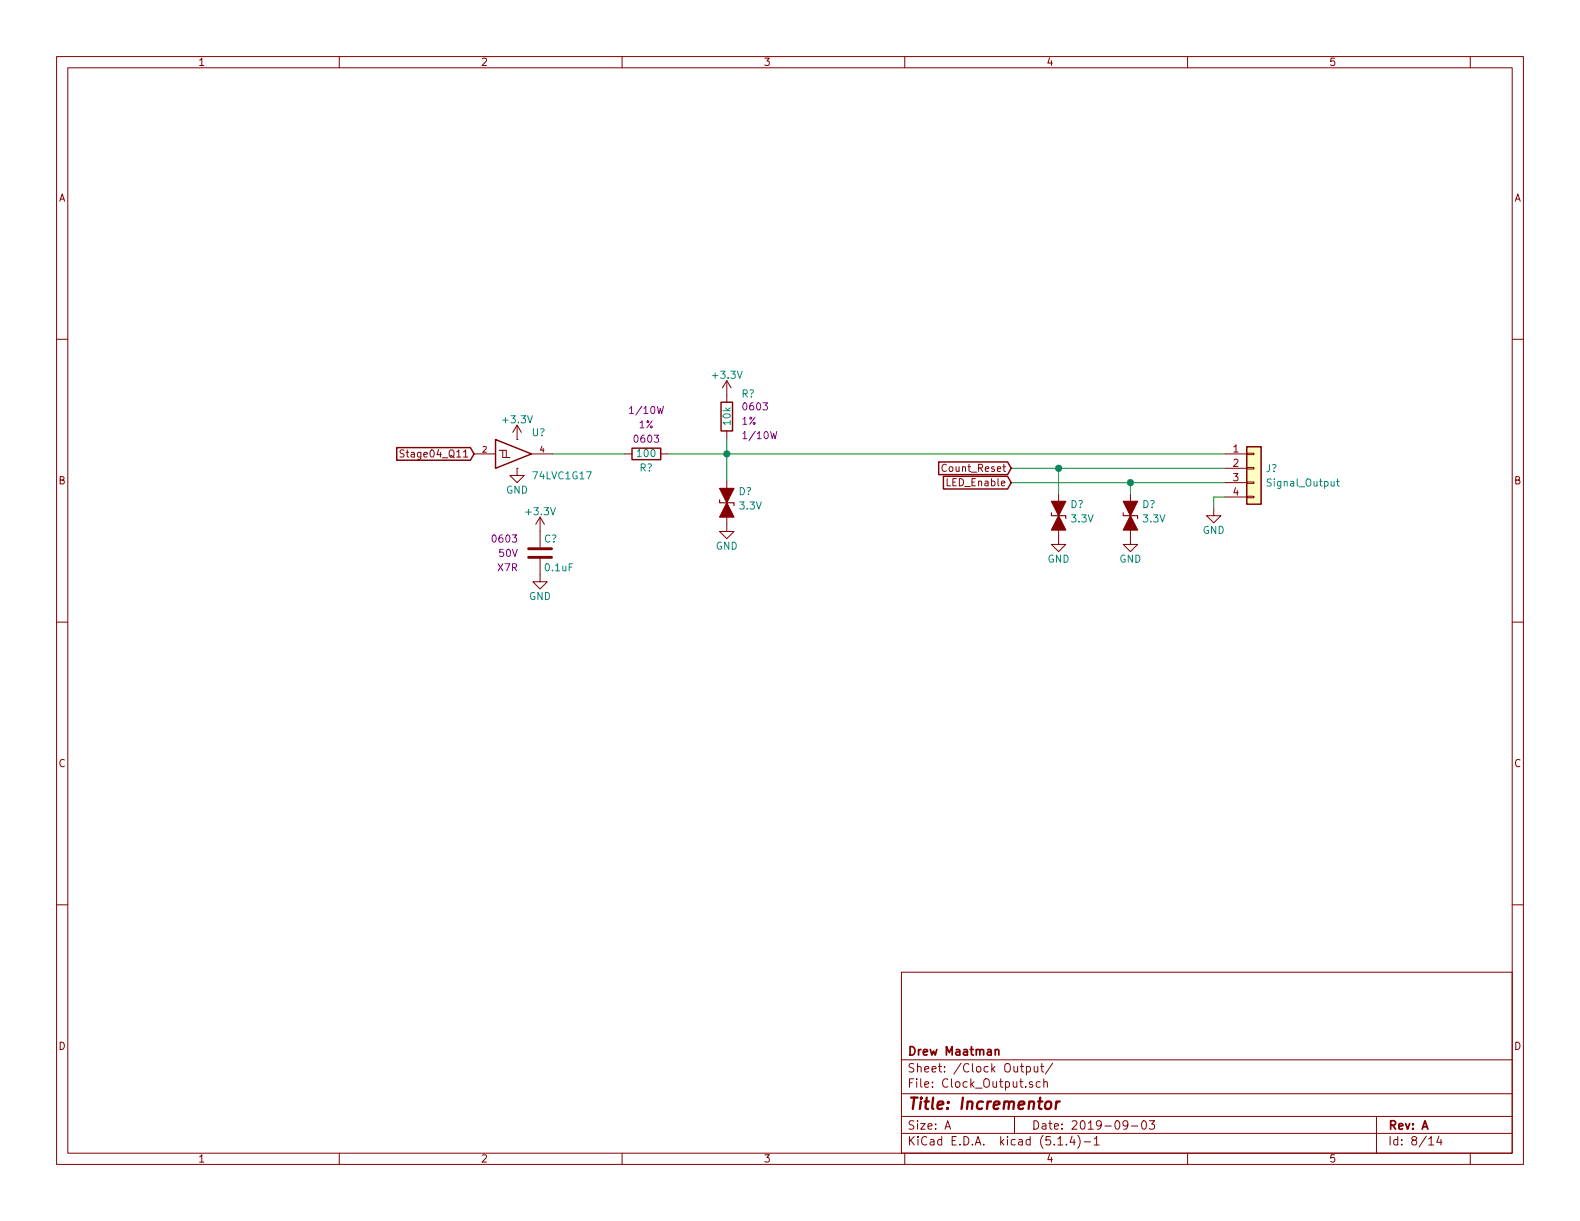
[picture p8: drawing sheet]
EESchema Schematic File Version 4
LIBS:Ultimate_Counter-cache
EELAYER 30 0
EELAYER END
$Descr A 11000 8500
encoding utf-8
Sheet 8 14
Title "Incrementor"
Date "2019-09-03"
Rev "A"
Comp "Drew Maatman"
Comment1 ""
Comment2 ""
Comment3 ""
Comment4 ""
$EndDescr
$Comp
L power:GND #PWR?
U 1 1
P 8450 3540
AR Path="/5D73A07C/5D7655C5" Ref="#PWR?"  Part="1" 
AR Path="/5D7790AC/5D7655C5" Ref="#PWR?"  Part="1" 
F 0 "#PWR?" H 8450 3290 50  0001 C CNN
F 1 "GND" H 8450 3390 50  0000 C CNN
F 2 "" H 8450 3540 50  0001 C CNN
F 3 "" H 8450 3540 50  0001 C CNN
	1    8450 3540
	-1   0    0    -1  
$EndComp
Wire Wire Line
	8450 3540 8450 3460
Wire Wire Line
	8450 3460 8530 3460
$Comp
L Custom_Library:R_Custom R?
U 1 1
P 4500 3160
AR Path="/5D73A07C/5D7655D1" Ref="R?"  Part="1" 
AR Path="/5D7790AC/5D7655D1" Ref="R?"  Part="1" 
F 0 "R?" V 4400 3160 50  0000 C CNN
F 1 "100" V 4500 3160 50  0000 C CNN
F 2 "Resistors_SMD:R_0603" H 4500 3160 50  0001 C CNN
F 3 "" H 4500 3160 50  0001 C CNN
F 4 "0603" V 4600 3160 50  0000 C CNN "display_footprint"
F 5 "1%" V 4700 3160 50  0000 C CNN "Tolerance"
F 6 "1/10W" V 4800 3160 50  0000 C CNN "Wattage"
F 7 "RMCF0603FT100RCT-ND" H 4800 3560 60  0001 C CNN "Digi-Key PN"
	1    4500 3160
	0    -1   -1   0   
$EndComp
$Comp
L Custom_Library:R_Custom R?
U 1 1
P 5060 2900
AR Path="/5D6B2673/5D7655DB" Ref="R?"  Part="1" 
AR Path="/5D73A07C/5D7655DB" Ref="R?"  Part="1" 
AR Path="/5D7790AC/5D7655DB" Ref="R?"  Part="1" 
F 0 "R?" H 5160 3060 50  0000 L CNN
F 1 "10k" V 5060 2830 50  0000 L CNN
F 2 "Resistors_SMD:R_0603" H 5060 2900 50  0001 C CNN
F 3 "" H 5060 2900 50  0001 C CNN
F 4 "0603" H 5160 2970 50  0000 L CNN "display_footprint"
F 5 "1%" H 5160 2870 50  0000 L CNN "Tolerance"
F 6 "1/10W" H 5160 2770 50  0000 L CNN "Wattage"
F 7 "RMCF0603FT10K0CT-ND" H 5360 3300 60  0001 C CNN "Digi-Key PN"
	1    5060 2900
	1    0    0    -1  
$EndComp
Wire Wire Line
	5060 3050 5060 3160
Wire Wire Line
	5060 3160 4650 3160
$Comp
L power:+3.3V #PWR?
U 1 1
P 5060 2750
AR Path="/5D73A07C/5D7655E3" Ref="#PWR?"  Part="1" 
AR Path="/5D7790AC/5D7655E3" Ref="#PWR?"  Part="1" 
F 0 "#PWR?" H 5060 2600 50  0001 C CNN
F 1 "+3.3V" H 5060 2890 50  0000 C CNN
F 2 "" H 5060 2750 50  0001 C CNN
F 3 "" H 5060 2750 50  0001 C CNN
	1    5060 2750
	1    0    0    -1  
$EndComp
$Comp
L Device:D_TVS_ALT D?
U 1 1
P 5060 3500
AR Path="/5D73A07C/5D7655EA" Ref="D?"  Part="1" 
AR Path="/5D7790AC/5D7655EA" Ref="D?"  Part="1" 
F 0 "D?" V 4980 3580 50  0000 L CNN
F 1 "3.3V" V 5080 3580 50  0000 L CNN
F 2 "Diodes_SMD:D_SOD-323" H 5060 3500 50  0001 C CNN
F 3 "~" H 5060 3500 50  0001 C CNN
F 4 "CDSOD323-T03SCT-ND" H 5060 3500 50  0001 C CNN "Digi-Key PN"
	1    5060 3500
	0    1    1    0   
$EndComp
$Comp
L power:GND #PWR?
U 1 1
P 5060 3650
AR Path="/5D73A07C/5D7655F0" Ref="#PWR?"  Part="1" 
AR Path="/5D7790AC/5D7655F0" Ref="#PWR?"  Part="1" 
F 0 "#PWR?" H 5060 3400 50  0001 C CNN
F 1 "GND" H 5060 3500 50  0000 C CNN
F 2 "" H 5060 3650 50  0001 C CNN
F 3 "" H 5060 3650 50  0001 C CNN
	1    5060 3650
	1    0    0    -1  
$EndComp
Wire Wire Line
	5060 3350 5060 3160
Connection ~ 5060 3160
$Comp
L Custom_Library:74LVC1G17_Power U?
U 1 1
P 3600 3160
AR Path="/5D73A07C/5D7655F9" Ref="U?"  Part="1" 
AR Path="/5D7790AC/5D7655F9" Ref="U?"  Part="1" 
F 0 "U?" H 3700 3310 50  0000 L CNN
F 1 "74LVC1G17" H 3700 3010 50  0000 L CNN
F 2 "TO_SOT_Packages_SMD:SOT-353_SC-70-5" H 3600 3160 50  0001 C CNN
F 3 "http://www.ti.com/lit/sg/scyt129e/scyt129e.pdf" H 3700 3310 50  0001 C CNN
F 4 "296-11934-1-ND" H 3600 3160 50  0001 C CNN "Digi-Key PN"
	1    3600 3160
	1    0    0    -1  
$EndComp
$Comp
L power:GND #PWR?
U 1 1
P 3600 3260
AR Path="/5D73A07C/5D76560B" Ref="#PWR?"  Part="1" 
AR Path="/5D7790AC/5D76560B" Ref="#PWR?"  Part="1" 
F 0 "#PWR?" H 3600 3010 50  0001 C CNN
F 1 "GND" H 3600 3110 50  0000 C CNN
F 2 "" H 3600 3260 50  0001 C CNN
F 3 "" H 3600 3260 50  0001 C CNN
	1    3600 3260
	1    0    0    -1  
$EndComp
$Comp
L power:+3.3V #PWR?
U 1 1
P 3600 3060
AR Path="/5D73A07C/5D765611" Ref="#PWR?"  Part="1" 
AR Path="/5D7790AC/5D765611" Ref="#PWR?"  Part="1" 
F 0 "#PWR?" H 3600 2910 50  0001 C CNN
F 1 "+3.3V" H 3600 3200 50  0000 C CNN
F 2 "" H 3600 3060 50  0001 C CNN
F 3 "" H 3600 3060 50  0001 C CNN
	1    3600 3060
	1    0    0    -1  
$EndComp
$Comp
L Custom_Library:C_Custom C?
U 1 1
P 3760 3850
AR Path="/5D6B2673/5D76561B" Ref="C?"  Part="1" 
AR Path="/5D73A07C/5D76561B" Ref="C?"  Part="1" 
AR Path="/5D7790AC/5D76561B" Ref="C?"  Part="1" 
F 0 "C?" H 3785 3950 50  0000 L CNN
F 1 "0.1uF" H 3785 3750 50  0000 L CNN
F 2 "Capacitors_SMD:C_0603" H 3798 3700 50  0001 C CNN
F 3 "" H 3785 3950 50  0001 C CNN
F 4 "0603" H 3610 3950 50  0000 R CNN "display_footprint"
F 5 "50V" H 3610 3850 50  0000 R CNN "Voltage"
F 6 "X7R" H 3610 3750 50  0000 R CNN "Dielectric"
F 7 "311-1344-1-ND" H 4185 4350 60  0001 C CNN "Digi-Key PN"
	1    3760 3850
	1    0    0    -1  
$EndComp
$Comp
L power:GND #PWR?
U 1 1
P 3760 4000
AR Path="/5D6B2673/5D765621" Ref="#PWR?"  Part="1" 
AR Path="/5D73A07C/5D765621" Ref="#PWR?"  Part="1" 
AR Path="/5D7790AC/5D765621" Ref="#PWR?"  Part="1" 
F 0 "#PWR?" H 3760 3750 50  0001 C CNN
F 1 "GND" H 3760 3850 50  0000 C CNN
F 2 "" H 3760 4000 50  0001 C CNN
F 3 "" H 3760 4000 50  0001 C CNN
	1    3760 4000
	1    0    0    -1  
$EndComp
$Comp
L power:+3.3V #PWR?
U 1 1
P 3760 3700
AR Path="/5D6B2673/5D765627" Ref="#PWR?"  Part="1" 
AR Path="/5D73A07C/5D765627" Ref="#PWR?"  Part="1" 
AR Path="/5D7790AC/5D765627" Ref="#PWR?"  Part="1" 
F 0 "#PWR?" H 3760 3550 50  0001 C CNN
F 1 "+3.3V" H 3760 3840 50  0000 C CNN
F 2 "" H 3760 3700 50  0001 C CNN
F 3 "" H 3760 3700 50  0001 C CNN
	1    3760 3700
	1    0    0    -1  
$EndComp
Wire Wire Line
	3850 3160 4350 3160
Text GLabel 3300 3160 0    50   Input ~ 0
Stage04_Q11
$Comp
L Connector_Generic:Conn_01x04 J?
U 1 1
P 8730 3260
F 0 "J?" H 8810 3260 50  0000 L CNN
F 1 "Signal_Output" H 8810 3160 50  0000 L CNN
F 2 "" H 8730 3260 50  0001 C CNN
F 3 "~" H 8730 3260 50  0001 C CNN
	1    8730 3260
	1    0    0    -1  
$EndComp
Text GLabel 7040 3260 0    50   Input ~ 0
Count_Reset
$Comp
L Device:D_TVS_ALT D?
U 1 1
P 7870 3590
AR Path="/5D73A07C/5E090E3A" Ref="D?"  Part="1" 
AR Path="/5D7790AC/5E090E3A" Ref="D?"  Part="1" 
F 0 "D?" V 7790 3670 50  0000 L CNN
F 1 "3.3V" V 7890 3670 50  0000 L CNN
F 2 "Diodes_SMD:D_SOD-323" H 7870 3590 50  0001 C CNN
F 3 "~" H 7870 3590 50  0001 C CNN
F 4 "CDSOD323-T03SCT-ND" H 7870 3590 50  0001 C CNN "Digi-Key PN"
	1    7870 3590
	0    1    1    0   
$EndComp
$Comp
L power:GND #PWR?
U 1 1
P 7870 3740
AR Path="/5D73A07C/5E090E40" Ref="#PWR?"  Part="1" 
AR Path="/5D7790AC/5E090E40" Ref="#PWR?"  Part="1" 
F 0 "#PWR?" H 7870 3490 50  0001 C CNN
F 1 "GND" H 7870 3590 50  0000 C CNN
F 2 "" H 7870 3740 50  0001 C CNN
F 3 "" H 7870 3740 50  0001 C CNN
	1    7870 3740
	1    0    0    -1  
$EndComp
$Comp
L Device:D_TVS_ALT D?
U 1 1
P 7370 3590
AR Path="/5D73A07C/5E092A5C" Ref="D?"  Part="1" 
AR Path="/5D7790AC/5E092A5C" Ref="D?"  Part="1" 
F 0 "D?" V 7290 3670 50  0000 L CNN
F 1 "3.3V" V 7390 3670 50  0000 L CNN
F 2 "Diodes_SMD:D_SOD-323" H 7370 3590 50  0001 C CNN
F 3 "~" H 7370 3590 50  0001 C CNN
F 4 "CDSOD323-T03SCT-ND" H 7370 3590 50  0001 C CNN "Digi-Key PN"
	1    7370 3590
	0    1    1    0   
$EndComp
$Comp
L power:GND #PWR?
U 1 1
P 7370 3740
AR Path="/5D73A07C/5E092A62" Ref="#PWR?"  Part="1" 
AR Path="/5D7790AC/5E092A62" Ref="#PWR?"  Part="1" 
F 0 "#PWR?" H 7370 3490 50  0001 C CNN
F 1 "GND" H 7370 3590 50  0000 C CNN
F 2 "" H 7370 3740 50  0001 C CNN
F 3 "" H 7370 3740 50  0001 C CNN
	1    7370 3740
	1    0    0    -1  
$EndComp
Text GLabel 7040 3360 0    50   Input ~ 0
LED_Enable
Wire Wire Line
	7040 3260 7370 3260
Wire Wire Line
	7040 3360 7870 3360
Wire Wire Line
	7370 3440 7370 3260
Connection ~ 7370 3260
Wire Wire Line
	7370 3260 8530 3260
Wire Wire Line
	7870 3440 7870 3360
Connection ~ 7870 3360
Wire Wire Line
	7870 3360 8530 3360
Wire Wire Line
	5060 3160 8530 3160
$EndSCHEMATC
